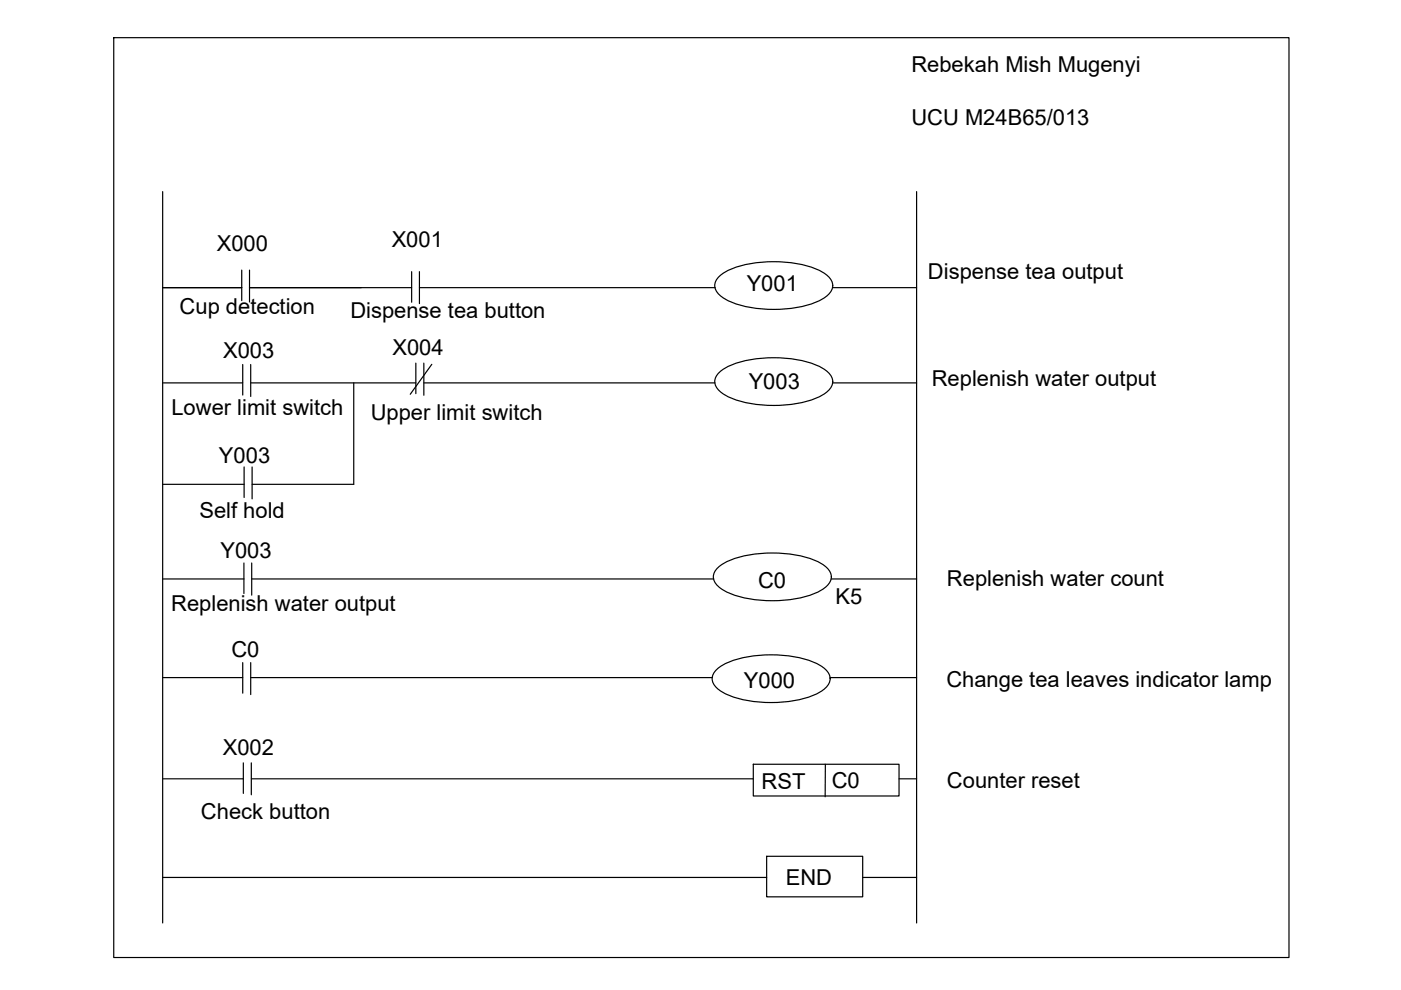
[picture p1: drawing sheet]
<svg xmlns="http://www.w3.org/2000/svg" width="297mm" height="210mm" viewBox="0 0 297 210" stroke-linecap="round" stroke-linejoin="round" font-family="sans-serif">
<!-- layer: 0 -->
<g fill="none" stroke="#000" stroke-width=".25">
<path d="M24.1 8h249.2v195h-249.2zM34.5 40.6v155.1M51.3 57.3v6.4M52.9 57.3v6.7M87.3 57.6v6.5M88.9 57.6v6.8M152.5 58.6a16.6 16.6 0 0 1 9.9-3.1 23.9 23.9 0 0 1 11.6 2 4.2 4.2 0 0 1 2.6 3 3.7 3.7 0 0 1-2.6 3.1 25.9 25.9 0 0 1-19.9 0 4.2 4.2 0 0 1-2.6-3.1l.2-.6zM194.3 40.6v155.1M34.5 61h16.8zM51.5 77.3v6.5M52.9 61h34.4M53.2 77.3v6.8"/>
<path d="M88.2 77v6.5M88.9 61h62.7M89.9 77v6.8M91.6 77.2l-4.6 6.4M152.5 78.9a16.6 16.6 0 0 1 9.9-3 23.9 23.9 0 0 1 11.6 1.9 4.2 4.2 0 0 1 2.6 3.1 3.7 3.7 0 0 1-2.6 3.1 25.9 25.9 0 0 1-19.9 0 4.2 4.2 0 0 1-2.6-3.1l.2-.7zM176.5 61h17.8M34.5 81.2h17M51.8 99v6.5M53.2 81.2h35M53.5 99v6.8M75 81.2v21.5h-21.5M89.9 81.2h61.7"/>
<path d="M176.6 81.2h17.7M34.5 102.7h17.3M51.7 119.4v6.4M53.4 119.4v6.8M34.5 122.8h17.2M53.4 122.8h97.9M152.2 120.3a16.6 16.6 0 0 1 9.9-3 23.9 23.9 0 0 1 11.6 1.9 4.2 4.2 0 0 1 2.6 3.1 3.7 3.7 0 0 1-2.6 3.1 25.9 25.9 0 0 1-19.9 0 4.2 4.2 0 0 1-2.6-3.1l.2-.7zM176.2 122.8h18.1M34.5 143.7h17M51.5 140.5v6.5M53.2 143.7h97.8M53.2 140.5v6.8"/>
<path d="M152 141.9a16.6 16.6 0 0 1 9.8-3 23.9 23.9 0 0 1 11.6 1.9 4.2 4.2 0 0 1 2.6 3.1 3.7 3.7 0 0 1-2.6 3.1 25.9 25.9 0 0 1-19.8 0 4.2 4.2 0 0 1-2.6-3.1l.1-.7zM176 143.7h18.3M34.5 165.1h17.1M51.6 161.7v6.5M53.3 165.1h106.4M53.3 161.7v6.8M159.7 162h30.9v6.8h-30.9zM175 162l-.1 6.9M190.6 165.1h3.7M34.5 186h128M162.5 181.6h20.4v8.5h-20.4zM182.9 186h11.4"/>
</g>
<g font-size="4.7">
<text x="193.2" y="15.3">Rebekah Mish Mugenyi</text>
<text x="193.2" y="26.4">UCU M24B65/013</text>
<text x="46" y="53.2">X000</text>
<text x="83" y="52.4">X001</text>
<text x="196.8" y="59.3">Dispense tea output</text>
<text x="158.3" y="61.7">Y001</text>
<text x="38.1" y="66.7">Cup detection</text>
<text x="74.3" y="67.5">Dispense tea button</text>
<text x="47.3" y="75.9">X003</text>
<text x="83.2" y="75.3">X004</text>
<text x="158.7" y="82.6">Y003</text>
<text x="197.6" y="81.9">Replenish water output</text>
<text x="36.4" y="88">Lower limit switch</text>
<text x="78.6" y="89">Upper limit switch</text>
<text x="46.4" y="98.1">Y003</text>
<text x="42.3" y="109.9">Self hold</text>
<text x="46.7" y="118.3">Y003</text>
<text x="160.7" y="124.7">C0</text>
<text x="200.8" y="124.3">Replenish water count</text>
<text x="36.3" y="129.5">Replenish water output</text>
<text x="177.2" y="128">K5</text>
<text x="49.1" y="139.3">C0</text>
<text x="157.7" y="145.8">Y000</text>
<text x="200.6" y="145.7">Change tea leaves indicator lamp</text>
<text x="47.2" y="160.1">X002</text>
<text x="161.5" y="167.2">RST</text>
<text x="176.3" y="167.1">C0</text>
<text x="200.8" y="167">Counter reset</text>
<text x="42.6" y="173.6">Check button</text>
<text x="166.6" y="187.7">END</text>
</g>
</svg>
